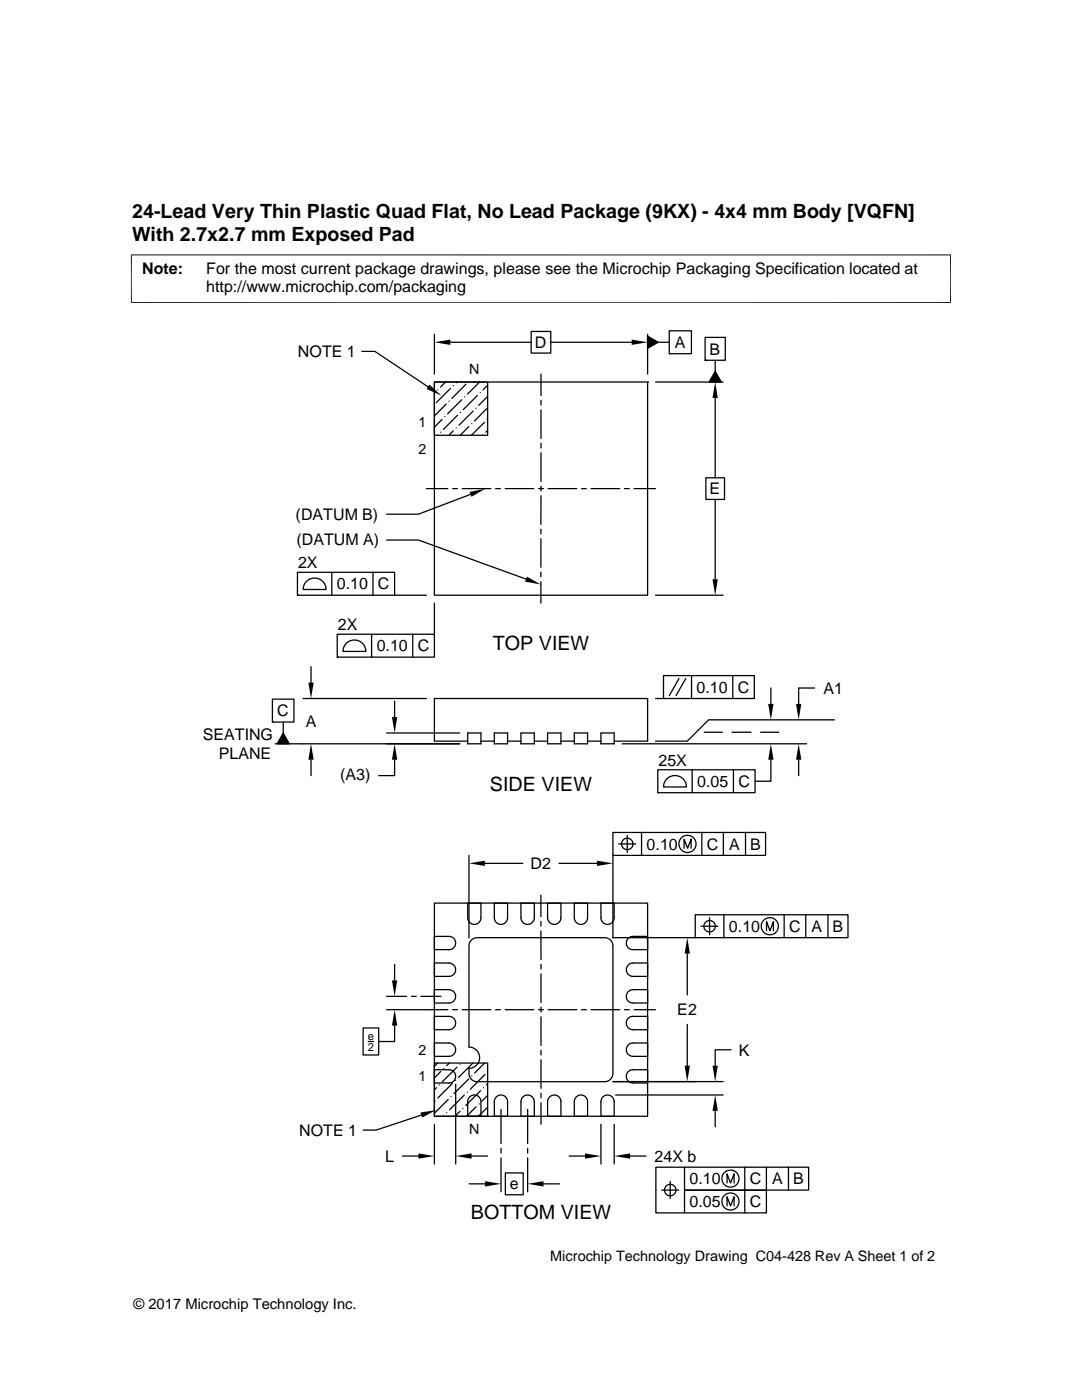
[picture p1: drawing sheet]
<svg xmlns="http://www.w3.org/2000/svg" width="216mm" height="279mm" viewBox="0 0 216 279" stroke-linecap="round" stroke-linejoin="round" font-family="sans-serif">
<g fill="none" stroke="#000" stroke-width=".25">
<path d="M72.2 70.1h2.6l10.6 7.1M86.7 76.2h10.6v10.7h-10.6zM86.7 76.2h42.5v42.6h-42.5zM86.7 66.7v8M86.8 78.4l-.1 .1M87.4 77.8h.1M88.9 76.2l-1 1M89.9 68.3h16.1M89.9 77.5l-2.8 2.8M90.4 77h.1M91.2 76.2l-.2 .2M92.1 79.8l-2.8 2.8"/>
<path d="M92.7 79.2h.1M93 76.7l-2.8 2.8M95.2 78.9l-2.8 2.8M95.7 76.2l-2.4 2.5M95.8 78.4h.1M97.3 76.9l-.9 .9M97.3 79.1l-1.8 1.8M106 66.1h3.9v4.4h-3.9zM107.9 74.7v4.2M107.9 79.9v.9M109.9 68.3h16.1M129.2 67.1l2.1 1.2-2.1 1.2z"/>
<path d="M129.2 76.2h.1M129.2 66.7v8M130.8 76.2h13.5M131.3 68.3h2.2M133.5 66h4.5v4.6h-4.5zM133.5 70.6h.1M140.7 67.3h4v4.6h-4zM140.7 71.9h.1M142.7 74.1l1.2 2.1h-2.4zM142.7 71.9v2.2M142.7 79.4v16M85.1 97.5h4.3"/>
<path d="M87.4 86.8l-.1 .1M87.9 86.3h.1M88.2 83.7l-1.5 1.6M88.8 83.2h.1M89 80.6l-2.3 2.4M89.6 80.1h.1M90.3 97.5h1M90.4 86l-.8 .9M91 85.4h.1M91.3 82.9l-2.8 2.8M91.9 82.3h.1M92.2 97.5h5.7"/>
<path d="M93.6 85.1l-1.8 1.8M93.9 98.7l-10.4 3.9h-6.3M94.1 84.6h.1M94.4 82l-2.8 2.9M95 81.5h.1M96.4 86.8h.1M96.7 84.3l-2.6 2.6M97.2 83.7h.1M97.3 81.4l-2.6 2.6M97.3 85.9l-.4 .4M98.9 97.5h.9M100.8 97.5h5.7"/>
<path d="M107.5 97.5h.9M107.9 81.8v5.7M107.9 88.5v.9M107.9 90.4v5.7M107.9 97v1M107.9 98.9v5.7M109.4 97.5h5.7M116 97.5h1M117.9 97.5h5.8M124.6 97.5h1M126.5 97.5h4.3M140.8 95.4h3.8v4.3h-3.8z"/>
<path d="M142.7 99.7v15.9M59.4 114.2h19.3v4.6h-19.3zM59.4 118.8h.1M61.2 115.9a2.3 2.3 0 0 1 2.5-.3 2.3 2.3 0 0 1 1.4 2h-4.6l.3-1.1zM66.2 114.2v4.6M74.4 114.2v4.6M77.2 107.8h6.3l21.5 7.8M78.7 118.8h6.4M107.9 105.6v1M107.9 107.5v5.7M107.9 114.2v.9M107.9 116.1v4.3"/>
<path d="M130.8 118.8h13.5M54.4 139.5h4.3v4.6h-4.3zM60.5 139.4h24.6M62.1 133.1v3.1M67.3 126.6h19.4v4.5h-19.4zM67.3 131.1h.1M69.2 128.3a2.29 2.29 0 0 1 2.5-.4 2.29 2.29 0 0 1 1.3 2.1h-4.6l.4-1.2zM74.1 126.6v4.5M78.7 139.9v3.2M82.4 126.6v4.5M86.7 120.4v6.2M130.8 139.4h1.6"/>
<path d="M132.4 134.8h18.1v4.6h-18.1zM135.5 135.4l-2 3.4M136.8 135.4l-1.9 3.4M138 134.8v4.6M146.2 134.8v4.6M153.8 137.3v3.2M162.5 137.3h-3.1v3.2M54.4 144.1h.1M54.9 148.4h36.8M56.5 144.1v2.2M56.5 146.3l1.2 2.1h-2.4zM62.1 151.6v3.2"/>
<path d="M77.2 146.3h14.5M78.7 151.6v3.2h-3.1M93.3 147.9h-6.6v-8.5h42.5v8.5h-6.6M93.3 146.3h2.7v2.1h-2.7zM96 147.9h2.6M98.6 146.3h2.7v2.1h-2.7zM101.3 147.9h2.6M103.9 146.3h2.7v2.1h-2.7zM106.6 147.9h2.7M109.3 146.3h2.6v2.1h-2.6zM111.9 147.9h2.7M114.6 146.3h2.6v2.1h-2.6z"/>
<path d="M117.2 147.9h2.7M119.9 146.3h2.7v2.1h-2.7zM124.1 148.4h36.9M131.3 153.6h19.4v4.6h-19.4zM131.3 158.2h.1M133.2 155.3a2.3 2.3 0 0 1 2.4-.3 2.3 2.3 0 0 1 1.4 2.1h-4.6l.3-1.2zM138.1 153.6v4.6M140.5 146.1h3.6M146 146.1h3.9M146.3 153.6v4.6M151.8 146.1h3.6M153.8 151.6v4.3h-3.2"/>
<path d="M159.4 151.6v3.2M166.5 143.7h-25.1l-4.3 4.2h-6.3M93.6 170.7v16.5M96.8 172.3h7.5M107.9 178.6v4.3M111.5 172.3h7.6M122.3 166.1h30.5v4.6h-30.5zM122.3 170.7h.1M122.3 170.7v16.5M123.4 168.4h3.5M125.2 166.7v3.4M128 166.1v4.6"/>
<path d="M136.5 169.3v-1.8l.7 1.8 .7-1.8v1.8M140 166.1v4.6M144.3 166.1v4.6M148.8 166.1v4.6M77.2 198.8h4M78.7 192.5v3.2M82.1 198.8h1M84 198.8h4M86.7 186.9h2.9a1.32 1.32 0 0 1 1.3 1.3 1.32 1.32 0 0 1-1.3 1.3h-2.9zM86.7 192.2h2.9a1.33 1.33 0 0 1 1.3 1.3 1.33 1.33 0 0 1-1.3 1.4h-2.9zM86.7 197.5h2.9a1.33 1.33 0 0 1 1.3 1.3 1.33 1.33 0 0 1-1.3 1.4h-2.9zM86.7 180.2h42.5v42.6h-42.5z"/>
<path d="M93.3 180.2h2.7v3a1.32 1.32 0 0 1-1.4 1.3 1.32 1.32 0 0 1-1.3-1.3zM93.9 187.7a1.63 1.63 0 0 1 1.3-.6h25.5a1.64 1.64 0 0 1 1.6 1.6v25.6a1.64 1.64 0 0 1-1.6 1.6h-25.5a1.64 1.64 0 0 1-1.6-1.6v-1.1a2.13 2.13 0 0 0 2.1-2.1 2.13 2.13 0 0 0-2.1-2.1v-20.3zM98.6 180.2h2.7v3a1.32 1.32 0 0 1-1.3 1.3 1.32 1.32 0 0 1-1.4-1.3zM103.9 180.2h2.7v3a1.33 1.33 0 0 1-1.3 1.3 1.33 1.33 0 0 1-1.4-1.3zM107.9 185.8v5.7M107.9 183.9v.9M107.9 192.4v1M107.9 194.4v5.7M109.3 180.2h2.6v3a1.33 1.33 0 0 1-1.3 1.3 1.33 1.33 0 0 1-1.3-1.3zM114.6 180.2h2.6v3a1.32 1.32 0 0 1-1.3 1.3 1.32 1.32 0 0 1-1.3-1.3zM119.9 180.2h2.7v3a1.32 1.32 0 0 1-1.4 1.3 1.32 1.32 0 0 1-1.3-1.3zM122.3 187.1h16.4"/>
<path d="M125.5 192.5l.8-.3h2.9v2.7h-2.9a1.33 1.33 0 0 1-1.3-.9 1.33 1.33 0 0 1 .5-1.5zM125.5 187.2l.8-.3h2.9v2.6h-2.9a1.33 1.33 0 0 1-1.3-.9 1.33 1.33 0 0 1 .5-1.4zM125.5 197.8l.8-.3h2.9v2.7h-2.9a1.33 1.33 0 0 1-1.3-.9 1.33 1.33 0 0 1 .5-1.5zM137.1 190.3v8.3M138.7 182.6h30.5v4.5h-30.5zM138.7 187.1h.1M139.9 184.8h3.4M141.6 183.1v3.5M144.4 182.6v4.5M153 185.7v-1.8l.6 1.8 .7-1.8v1.8M156.5 182.6v4.5M160.8 182.6v4.5"/>
<path d="M165.2 182.6v4.5M72.5 205.1h3.1v5.4h-3.1zM73.5 207.9h1M77.2 201.5h12.2M78.7 204.7v3.2h-3.1M86.7 202.8h2.9a1.33 1.33 0 0 1 1.3 1.4 1.33 1.33 0 0 1-1.3 1.3h-2.9zM86.7 208.2h2.9a1.33 1.33 0 0 1 1.3 1.3 1.33 1.33 0 0 1-1.3 1.3h-2.9zM86.7 213.5h2.9a1.32 1.32 0 0 1 1.3 1.3 1.32 1.32 0 0 1-1.3 1.3h-2.9zM86.7 212.2h10.6v10.6h-10.6zM86.8 219.7h.1M87.1 217.1l-.4 .4M87.3 212.2l-.6 .6"/>
<path d="M87.7 216.5h.1M87.9 213.8l-1.2 1.3M88.5 213.3h.1M89.4 219.4l-2.7 2.8M89.7 212.2l-.6 .5M90 218.8h.1M90.3 216.2l-2.9 2.9M90.3 201.5h1M90.9 215.6h.1M90.9 216.4v15.9M91.2 213l-3 2.9M91.8 212.4h.1"/>
<path d="M92.2 201.5h5.7M92.6 218.5l-2.9 3M93.2 218h.1M93.5 215.3l-2.9 2.9M93.6 219a1.32 1.32 0 0 1 1.5-.4 1.32 1.32 0 0 1 .9 1.3v2.9h-2.7v-2.9zM94.1 214.7h.1M94.4 212.2l-2.9 2.8M95.9 217.7l-3 2.9M96.5 217.1h.1M96.7 212.2l-2 1.9M96.8 214.4l-3 3M97.3 218.6l-1.1 1.1"/>
<path d="M97.3 216.3l-.3 .2M98.9 201.5h.9M98.9 219a1.32 1.32 0 0 1 1.5-.4 1.32 1.32 0 0 1 .9 1.3v2.9h-2.7v-2.9zM100.8 201.5h5.7M104.2 219a1.33 1.33 0 0 1 1.5-.4 1.33 1.33 0 0 1 .9 1.3v2.9h-2.7v-2.9zM107.5 201.5h.9M107.9 201v1M107.9 202.9v5.7M107.9 209.6v.9M107.9 211.5v5.7M107.9 218.2v.9M109.4 201.5h5.7"/>
<path d="M109.6 219a1.32 1.32 0 0 1 1.4-.4 1.32 1.32 0 0 1 .9 1.3v2.9h-2.6v-2.9zM114.9 219a1.32 1.32 0 0 1 1.5-.4 1.32 1.32 0 0 1 .8 1.3v2.9h-2.6v-2.9zM116 201.5h1M117.9 201.5h5.8M120.2 219a1.32 1.32 0 0 1 1.5-.4 1.32 1.32 0 0 1 .9 1.3v2.9h-2.7v-2.9zM122.3 215.9h22M122.8 218.5h21.5M124.6 201.5h1M125.5 208.5l.8-.3h2.9v2.6h-2.9a1.33 1.33 0 0 1-1.3-.9 1.33 1.33 0 0 1 .5-1.4zM125.5 203.1l.8-.3h2.9v2.7h-2.9a1.34 1.34 0 0 1-1.3-.9 1.34 1.34 0 0 1 .5-1.5zM125.5 213.8l.8-.3h2.9v2.6h-2.9a1.33 1.33 0 0 1-1.3-.9 1.33 1.33 0 0 1 .5-1.4zM126.5 201.5h4.3"/>
<path d="M137.1 204.4v8.3M145.9 209.5h-3.2v3.2M80.3 230.7h3.2M84.1 222.5l-9 3h-2.6M86.7 224.4v7.9M88.5 222.7l-.1 .1M89.1 222.1h.1M91.8 221.8l-1 1M92.4 221.2h.1M93.6 236.3h3.2M94.1 230.7h3.2M95 220.9l-1.9 1.9"/>
<path d="M95.6 220.3h.1M97.3 221l-1.8 1.8M97.3 222.8h.1M100 221.4v6.8M100 229.2v.9M100 231.1v6.7M100.8 234.1h3.6v4.3h-3.6zM105.3 221.4v6.8M105.3 229.2v.9M105.3 231.1v6.7M107.9 220.1v4.3M108.5 236.3h3.1"/>
<path d="M113.6 230.7h3.1M119.9 224.4v7.9M122.6 224.4v7.9M125.7 230.7h3.2M132 237.5h3.4M133.7 235.8v3.4M136.6 232.9v4.6h16.3v4.6h-22v-9.2h30.5v4.6h-24.8v4.6M142.7 221.7v3.2M145.1 236.1v-1.8l.7 1.8 .7-1.8v1.8M148.6 232.9v9.2M152.9 232.9v4.6M157.3 232.9v4.6"/>
<path d="M145.1 240.7v-1.9l.7 1.9 .7-1.9v1.9"/>
<circle cx="125.2" cy="168.4" r="1.14"/>
<circle cx="137.2" cy="168.4" r="1.72"/>
<circle cx="141.6" cy="184.9" r="1.14"/>
<circle cx="153.6" cy="184.9" r="1.71"/>
<circle cx="133.7" cy="237.5" r="1.14"/>
<circle cx="145.8" cy="239.8" r="1.71"/>
<circle cx="145.8" cy="235.2" r="1.71"/>
</g>
<g fill="#000">
<path d="M85.7 76.8l2.4 2.2-3-1.4zM86.7 68.3l3.2-.5v1zM126 67.8l3.2 .5-3.2 .5zM129.2 67.1l2.1 1.2-2.1 1.2zM142.7 76.2l.5 3.2h-1zM142.7 74.1l1.2 2.1h-2.4zM93.7 98.2l3.2-.7-2.8 1.6zM105.1 115.1l2.8 1.5-3.1-.5zM142.2 115.6h1l-.5 3.2zM61.5 136.2h1.1l-.5 3.2zM56.5 146.3l1.2 2.1h-2.4zM62.1 148.4l.5 3.2h-1.1z"/>
<path d="M78.2 143.1h1.1l-.6 3.2zM78.7 148.4l.6 3.2h-1.1zM153.8 148.4l.5 3.2h-1zM153.3 140.5h1l-.5 3.2zM159.4 148.4l.5 3.2h-1.1zM158.8 140.5h1.1l-.5 3.2zM93.6 172.3l3.2-.5v1zM119.1 171.8l3.2 .5-3.2 .5zM78.2 195.7h1.1l-.6 3.1zM137.1 187.1l.6 3.2h-1.1zM78.7 201.5l.6 3.2h-1.1zM136.6 212.7h1.1l-.6 3.2z"/>
<path d="M142.2 212.7h1l-.5 3.2zM83.5 230.2l3.2 .5-3.2 .5zM83.9 222l3.2-.5-2.9 1.5zM90.9 230.7l3.2-.5v1zM96.8 235.7l3.2 .6-3.2 .5zM105.3 236.3l3.2-.6v1.1zM116.7 230.2l3.2 .5-3.2 .5zM122.6 230.7l3.1-.5v1zM142.7 218.5l.5 3.2h-1z"/>
</g>
<path d="M26.1 50.9h163.7M26.2 50.8v9.7M189.7 50.8v9.7M26.1 60.4h163.7" fill="none" stroke="#000" stroke-width=".2"/>
<g font-size="3.9">
<text x="26.4" y="43.5">24-Lead Very Thin Plastic Quad Flat, No Lead Package (9KX) - 4x4 mm Body [VQFN]</text>
<text x="26.4" y="48">With 2.7x2.7 mm Exposed Pad</text>
<text x="98.3" y="129.7">TOP VIEW</text>
<text x="97.8" y="157.8">SIDE VIEW</text>
<text x="93.9" y="243.2">BOTTOM VIEW</text>
</g>
<g font-size="3.2">
<text x="28.4" y="54.6">Note:</text>
<text x="41.1" y="58.3">http://www.microchip.com/packaging</text>
<text x="41.1" y="54.6">For the most current package drawings, please see the Microchip Packaging Specification located at</text>
<text x="59.5" y="71.3">NOTE 1</text>
<text x="106.7" y="69.4">D</text>
<text x="134.7" y="69.4">A</text>
<text x="141.6" y="70.8">B</text>
<text x="141.6" y="98.7">E</text>
<text x="59" y="103.8">(DATUM B)</text>
<text x="59.1" y="108.9">(DATUM A)</text>
<text x="59.5" y="113.4">2X</text>
<text x="67.2" y="117.6">0.10</text>
<text x="75.4" y="117.6">C</text>
<text x="67.4" y="125.8">2X</text>
<text x="75.2" y="130">0.10</text>
<text x="83.4" y="130">C</text>
<text x="55.3" y="143">C</text>
<text x="139" y="138.3">0.10</text>
<text x="147.2" y="138.3">C</text>
<text x="164.3" y="138.5">A1</text>
<text x="40.4" y="147.8">SEATING</text>
<text x="61" y="145.1">A</text>
<text x="43.6" y="151.4">PLANE</text>
<text x="67.9" y="155.6">(A3)</text>
<text x="131.4" y="152.9">25X</text>
<text x="139.1" y="157">0.05</text>
<text x="147.3" y="157.1">C</text>
<text x="105.9" y="173.4">D2</text>
<text x="129" y="169.6">0.10</text>
<text x="141" y="169.6">C</text>
<text x="145.5" y="169.6">A</text>
<text x="149.7" y="169.6">B</text>
<text x="145.5" y="186">0.10</text>
<text x="157.5" y="186">C</text>
<text x="161.9" y="186">A</text>
<text x="166.1" y="186">B</text>
<text x="135.1" y="202.6">E2</text>
<text x="147.4" y="210.7">K</text>
<text x="59.7" y="226.7">NOTE 1</text>
<text x="76.9" y="231.9">L</text>
<text x="130.6" y="231.8">24X b</text>
<text x="101.7" y="237.4">e</text>
<text x="137.6" y="236.4">0.10</text>
<text x="149.6" y="236.4">C</text>
<text x="154.1" y="236.4">A</text>
<text x="158.2" y="236.4">B</text>
<text x="137.6" y="240.9">0.05</text>
<text x="149.6" y="240.9">C</text>
</g>
<g font-size="2.9">
<text x="109.8" y="251.7">Microchip Technology Drawing C04-428 Rev A Sheet 1 of 2</text>
<text x="26.6" y="261.3">© 2017 Microchip Technology Inc.</text>
</g>
<g font-size="2.8">
<text x="93.6" y="74.7">N</text>
<text x="83.5" y="85.2">1</text>
<text x="83.5" y="90.6">2</text>
<text x="83.5" y="215.8">1</text>
<text x="83.5" y="210.5">2</text>
<text x="93.6" y="226.4">N</text>
</g>
<g font-size="2.2">
<text x="73.4" y="207.6">e</text>
<text x="73.4" y="209.7">2</text>
</g>
</svg>
